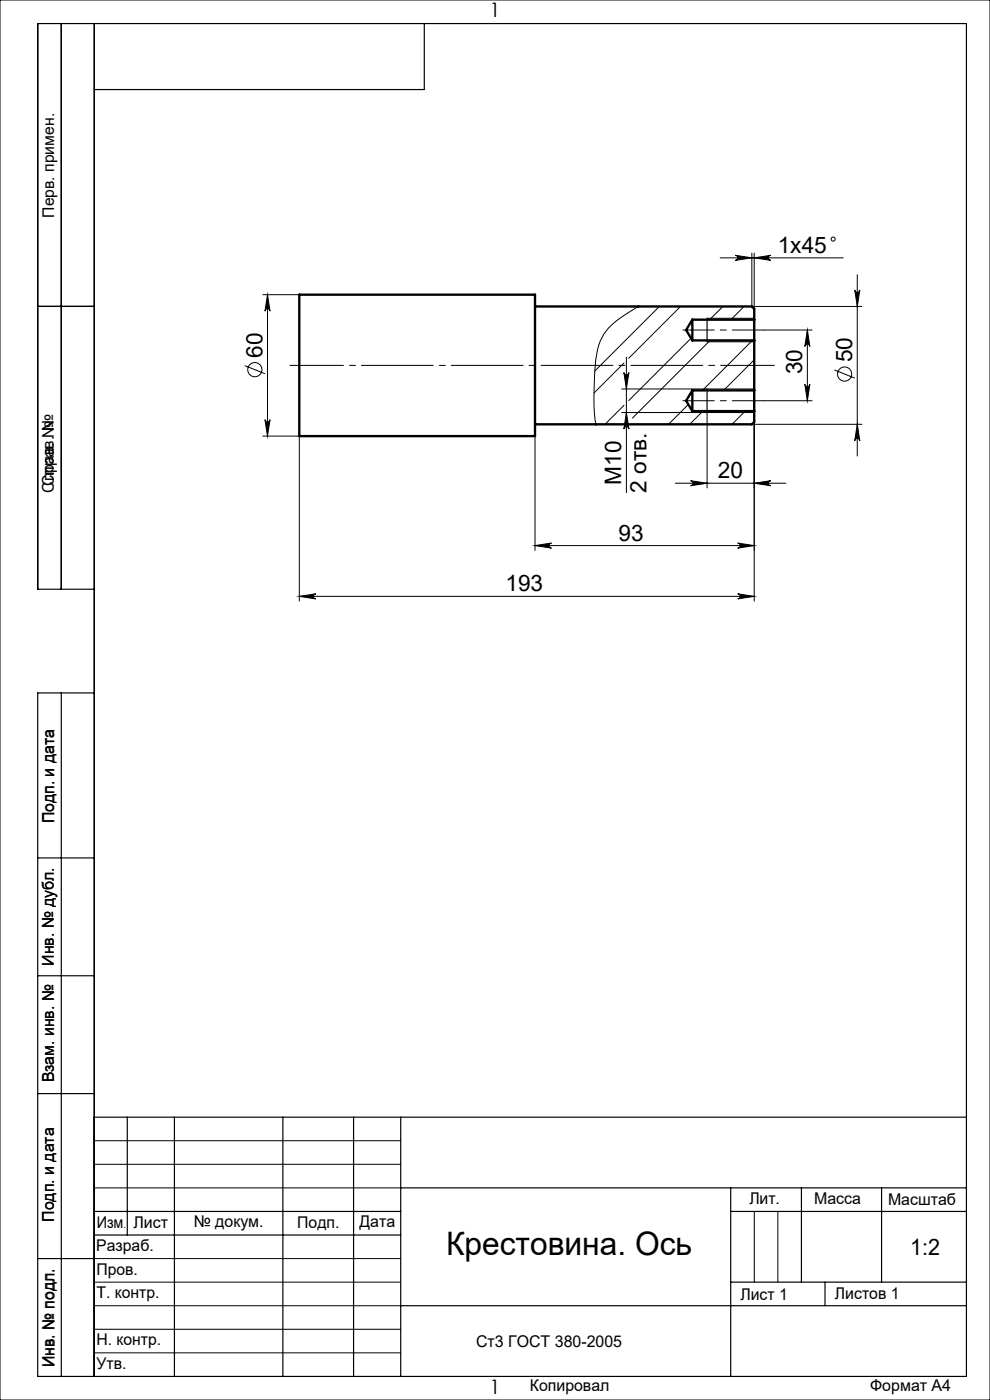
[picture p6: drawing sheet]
<svg xmlns="http://www.w3.org/2000/svg" width="210mm" height="297mm" viewBox="0 0 210 297" stroke-linecap="round" stroke-linejoin="round" font-family="sans-serif">
<g fill="none" stroke="#000" stroke-width=".21">
<path d="M0 0h210v297h-210zM152.8 54.7h26.1M156 54.2l3.5 .5-3.5 .5a.54 .54 0 0 0 .5-.5 .54 .54 0 0 0-.5-.5zM159.5 53.7v11.3M160 53.7v11.8M160 54.7l3.5-.5a.54 .54 0 0 0-.5 .5 .54 .54 0 0 0 .5 .5zM181.8 58.3v38.4M51.9 77.6l4.3 1.7M55.7 62.5h7.8M56.7 62.5v30M56.7 62.5l.6 3.5a.54 .54 0 0 0-.6-.5 .54 .54 0 0 0-.5 .5zM132.3 79a.54 .54 0 0 0 .6 .5 .54 .54 0 0 0 .5-.5l-.5 3.5z"/>
<path d="M132.4 77l-6.4 6.4M132.9 75.8v28.7M135.4 65l-.1 .1a32.6 32.6 0 0 0-6.3 4.6 13.2 13.2 0 0 0-2.8 8.6 47.8 47.8 0 0 0 .2 11.7M139.9 65l-13.7 13.7M144.4 65l-11 11M146.6 71.8l-13.2 13.2M150 72.5h10M150 67.5h10M150.6 72.2l-16.4 16.5M153.3 65l-2.8 2.8M157.8 65l-2.8 2.8M159.5 65h23.3"/>
<path d="M159.6 72.2l-10.6 10.6M160 76.3l-6.5 6.5M162 70h10.3M171.3 70v15M171.3 70l.5 3.5a.54 .54 0 0 0-.5-.5 .54 .54 0 0 0-.6 .5zM177 78.5l4.3 1.7M181.3 61.5a.54 .54 0 0 0 .5 .5 .54 .54 0 0 0 .6-.5l-.6 3.5zM55.7 92.5h7.8v35M56.2 89a.54 .54 0 0 0 .5 .5 .54 .54 0 0 0 .6-.5l-.6 3.5zM113.5 90v26.7M131.9 87.5h28.1M131.9 82.5h28.1"/>
<path d="M132.4 86l-4.1 4M132.9 87.5l.5 3.5a.54 .54 0 0 0-.5-.5 .54 .54 0 0 0-.6 .5zM146 85.8l-4.2 4.2M149.1 87.2l-2.8 2.8M150 87.5v16M158.1 87.2l-2.8 2.8M159.5 90h23.3M160 82.8v44.7M162 85h10.3M170.7 81.5a.54 .54 0 0 0 .6 .5 .54 .54 0 0 0 .5-.5l-.5 3.5zM181.8 90l.6 3.5a.54 .54 0 0 0-.6-.5 .54 .54 0 0 0-.5 .5zM113.5 115.7h46.5"/>
<path d="M113.5 115.7l3.5-.5a.54 .54 0 0 0-.5 .5 .54 .54 0 0 0 .5 .6zM143.3 102.5h23.4M146.5 102l3.5 .5-3.5 .6a.54 .54 0 0 0 .5-.6 .54 .54 0 0 0-.5-.5zM156.5 115.2l3.5 .5-3.5 .6a.54 .54 0 0 0 .5-.6 .54 .54 0 0 0-.5-.5zM160 102.5l3.5-.5a.54 .54 0 0 0-.5 .5 .54 .54 0 0 0 .5 .6zM63.5 126.5h96.5M63.5 126.5l3.5-.5a.54 .54 0 0 0-.5 .5 .54 .54 0 0 0 .5 .6zM156.5 126l3.5 .5-3.5 .6a.54 .54 0 0 0 .5-.6 .54 .54 0 0 0-.5-.5zM20 242h65M20 247h65M20 252h65M160 257v15"/>
<path d="M165 257v15M20 267h65M20 272h65M20 277h65M20 282h65M20 287h65"/>
<circle cx="176.7" cy="50.7" r=".43"/>
<circle cx="54.1" cy="78.4" r="1.5"/>
<circle cx="179.2" cy="79.4" r="1.5"/>
</g>
<g fill="none" stroke="#000" stroke-width=".25">
<path d="M13 5v120M20 5v287M90 5v14h-70M8 65h12M150 67.5v5M150 82.5v5M20 125h-12v-120h197v287h-197v-145h12M13 147v145M8 182h12M8 207h12M8 232h12M20 237h185"/>
<path d="M27 237v25M37 237v55M60 237v55M75 237v55M85 237v55M20 257h65M85 252h120M155 252v40M155 257h50M170 252v20M187 252v20M8 267h12"/>
<path d="M20 262h65M85 277h120M155 272h50M175 272v5"/>
</g>
<path d="M164.3 77.5h-102.8" fill="none" stroke="#000" stroke-width=".21" stroke-dasharray="15.2 1.3 1.3 1.3" stroke-dashoffset="3.9"/>
<path d="M144.9 70h17.1M144.9 85h17.1" fill="none" stroke="#000" stroke-width=".21" stroke-dasharray="15.2 1.3 1.3 1.3" stroke-dashoffset="8.6"/>
<g fill="#000">
<path d="M156 54.2l3.5 .5-3.5 .5a.54 .54 0 0 0 .5-.5 .54 .54 0 0 0-.5-.5zM160 54.7l3.5-.5a.54 .54 0 0 0-.5 .5 .54 .54 0 0 0 .5 .5z"/>
<path d="M132.9 87.5l.5 3.5a.54 .54 0 0 0-.5-.5 .54 .54 0 0 0-.6 .5zM132.3 79a.54 .54 0 0 0 .6 .5 .54 .54 0 0 0 .5-.5l-.5 3.5zM170.7 81.5a.54 .54 0 0 0 .6 .5 .54 .54 0 0 0 .5-.5l-.5 3.5zM171.3 70l.5 3.5a.54 .54 0 0 0-.5-.5 .54 .54 0 0 0-.6 .5zM56.2 89a.54 .54 0 0 0 .5 .5 .54 .54 0 0 0 .6-.5l-.6 3.5zM56.7 62.5l.6 3.5a.54 .54 0 0 0-.6-.5 .54 .54 0 0 0-.5 .5zM181.8 90l.6 3.5a.54 .54 0 0 0-.6-.5 .54 .54 0 0 0-.5 .5zM181.3 61.5a.54 .54 0 0 0 .5 .5 .54 .54 0 0 0 .6-.5l-.6 3.5z"/>
<path d="M160 102.5l3.5-.5a.54 .54 0 0 0-.5 .5 .54 .54 0 0 0 .5 .6zM146.5 102l3.5 .5-3.5 .6a.54 .54 0 0 0 .5-.6 .54 .54 0 0 0-.5-.5zM156.5 115.2l3.5 .5-3.5 .6a.54 .54 0 0 0 .5-.6 .54 .54 0 0 0-.5-.5zM113.5 115.7l3.5-.5a.54 .54 0 0 0-.5 .5 .54 .54 0 0 0 .5 .6z"/>
<path d="M63.5 126.5l3.5-.5a.54 .54 0 0 0-.5 .5 .54 .54 0 0 0 .5 .6zM156.5 126l3.5 .5-3.5 .6a.54 .54 0 0 0 .5-.6 .54 .54 0 0 0-.5-.5z"/>
</g>
<g fill="none" stroke="#000" stroke-width=".5">
<path d="M63.5 62.5h50v30h-50zM113.5 65h46l.5 .5v2.3M146.9 67.8v4.4M146.9 67.8h13.1M146.9 67.8l-1.4 2.2 1.4 2.2M146.9 72.2h13.1M160 67.8v4.4M160 72.2v10.6M146.9 82.8v4.4M146.9 82.8l-1.4 2.2 1.4 2.2M146.9 82.8h13.1M146.9 87.2h13.1"/>
<path d="M160 82.8v4.4M160 87.2v2.3l-.5 .5h-46"/>
</g>
<text font-size="6.9" x="94.6" y="266.2">Крестовина. Ось</text>
<g font-size="4.8">
<text x="165" y="53.6">1х45</text>
<text x="55.7" y="75.9" transform="rotate(-90 55.7 75.9)">60</text>
<text x="180.8" y="76.9" transform="rotate(-90 180.8 76.9)">50</text>
<text x="170.2" y="79.4" transform="rotate(-90 170.2 79.4)">30</text>
<text x="152.3" y="101.4">20</text>
<text x="131.8" y="102.8" transform="rotate(-90 131.8 102.8)">M10</text>
<text x="137.1" y="104.5" transform="rotate(-90 137.1 104.5)">2 отв.</text>
<text x="131.2" y="114.7">93</text>
<text x="107.2" y="125.4">193</text>
<text x="193.1" y="266.2">1:2</text>
</g>
<g font-size="4.2">
<text x="103.8" y="3.7">1</text>
<text x="103.8" y="295.7">1</text>
</g>
<g font-size="3.4">
<text x="11.5" y="46.2" transform="rotate(-90 11.5 46.2)">Перв. примен.</text>
<text x="11.4" y="103.2" transform="rotate(-90 11.4 103.2)">Справ. №</text>
<text x="11.5" y="104.5" transform="rotate(-90 11.5 104.5)">Справ. №</text>
<text x="11.4" y="174.7" transform="rotate(-90 11.4 174.7)">Подп. и дата</text>
<text x="11.5" y="204.9" transform="rotate(-90 11.5 204.9)">Инв. № дубл.</text>
<text x="11.5" y="229.6" transform="rotate(-90 11.5 229.6)">Взам. инв. №</text>
<text x="159" y="255.5">Лит.</text>
<text x="172.7" y="255.5">Масса</text>
<text x="188.4" y="255.6">Масштаб</text>
<text x="11.5" y="259.2" transform="rotate(-90 11.5 259.2)">Подп. и дата</text>
<text x="20.5" y="260.4">Изм</text>
<text x="28.3" y="260.4">Лист</text>
<text x="41.1" y="260.4">№ докум.</text>
<text x="63.1" y="260.4">Подп.</text>
<text x="76.2" y="260.4">Дата</text>
<text x="20.4" y="265.4">Разраб.</text>
<text x="20.5" y="275.4">Т. контр.</text>
<text x="20.5" y="270.4">Пров.</text>
<text x="157" y="275.7">Лист 1</text>
<text x="177.1" y="275.7">Листов 1</text>
<text x="20.5" y="285.4">Н. контр.</text>
<text x="101" y="285.7">Ст3 ГОСТ 380-2005</text>
<text x="11.4" y="290" transform="rotate(-90 11.4 290)">Инв. № подл.</text>
<text x="20.5" y="290.4">Утв.</text>
<text x="112.4" y="295">Копировал</text>
<text x="184.6" y="295">Формат А4</text>
</g>
<text font-size="2.1" x="26.2" y="260.4">.</text>
</svg>
